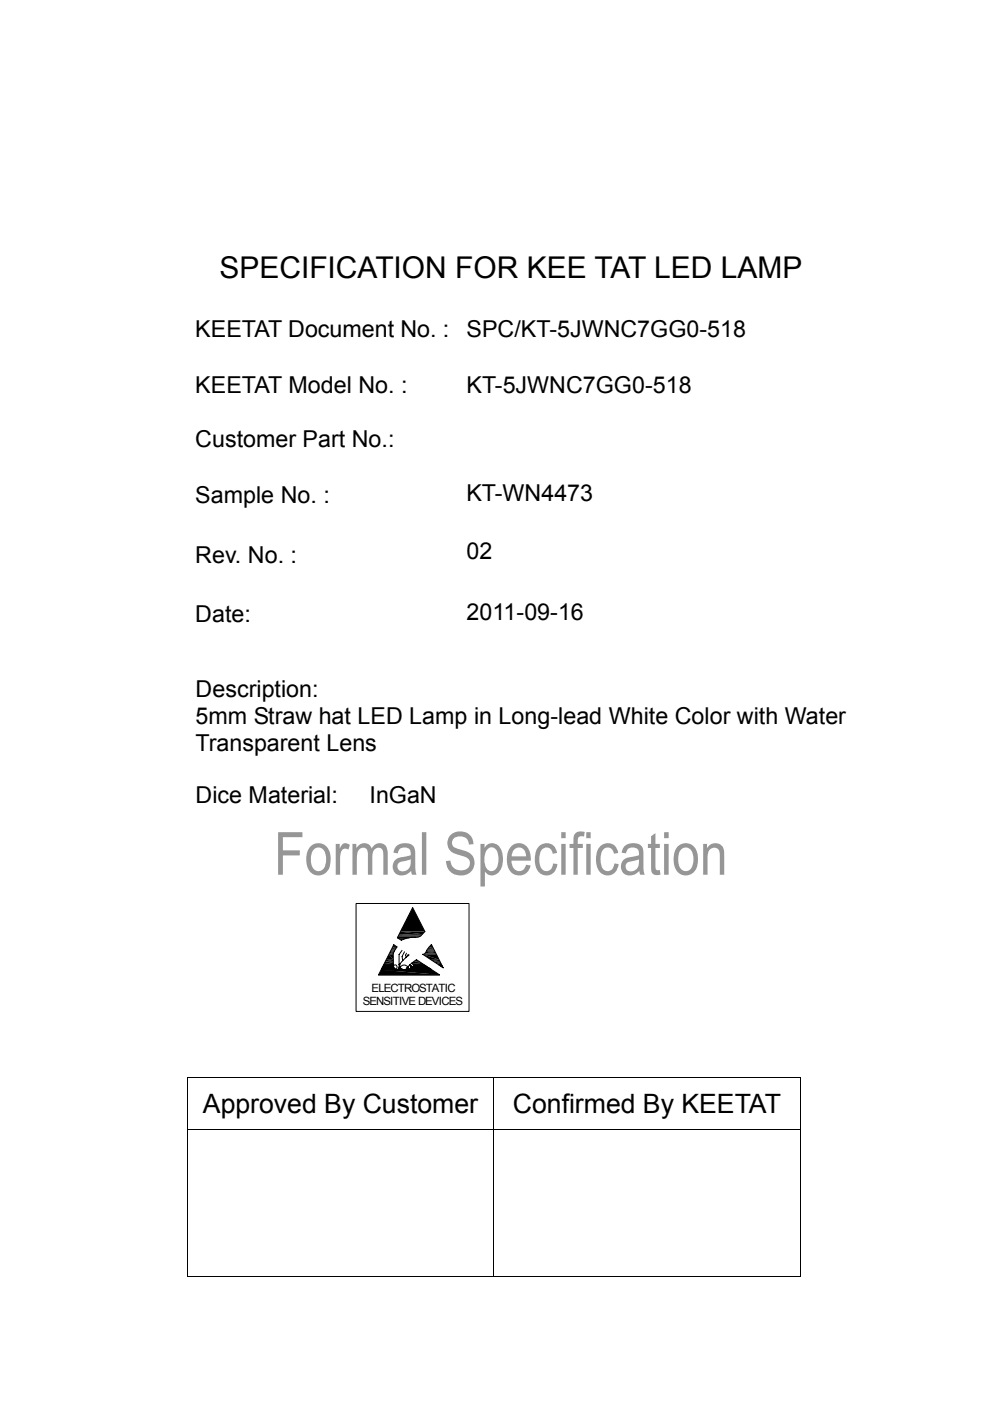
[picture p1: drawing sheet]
<svg xmlns="http://www.w3.org/2000/svg" width="210mm" height="297mm" viewBox="0 0 210 297" stroke-linecap="round" stroke-linejoin="round" font-family="sans-serif">
<path d="M39.6 228.3h.2v.2h-.2zM169.7 228.3h.1v.2h-.1zM169.7 270.6h.1v.1h-.1z" fill="#000"/>
<g fill="none" stroke="#000" stroke-width=".21">
<path d="M75.5 191.6h24v22.8h-24zM84.3 198.8h2.8M84.3 198.9h2.5M84.3 198.6h4.6M84.4 198.6h4.7M84.4 199h2M84.4 198.5h4.8M84.5 198.4h4.9M84.9 197.5h5.2M88.5 198.7h-4.2M88.8 198.7h-4.5M90.1 197.5l-.3 .4a1.86 1.86 0 0 1-2 .8l-1.5 .2-1.2 .5-.8-.6"/>
<path d="M90.1 197.5l-2.6-5.1-3.2 6.4M80.8 205.5h3.3M80.8 205.6h10.8M80.9 205.5h3M80.9 205.4h2.9M80.9 205.4h2.8M81 205.3h2.7M81 205.2h2.6M81 205.1l2.6 .1M81.1 205.1h2.4M81.1 205h2.4M81.2 205h2.3"/>
<path d="M81.2 204.9h2.3M81.2 204.8h2.3M81.3 204.7h2.2M81.3 204.6h2.2M81.4 204.5h2.1M81.4 204.6h2.1M83.5 204.8l-.1-2.6 .8-1.4-.7-.5-3.2 6.4h12.9l-4.9-3.2a5.5 5.5 0 0 0-2.2 2M83.5 204.7l.3-.1a.48 .48 0 0 1 .4 .7l-.3 .2M84.6 204.5v.3a.57 .57 0 0 1-.5 .8 .86 .86 0 0 1-.6-.8M84.8 204.4l-.2 .1M85.3 201.5l-.7 .9v2.1M85.5 205.6h.3"/>
<path d="M85.8 201.8l-.5 1 .1 .9M86 205.5h5.5M86.1 205.5h5.3M86.1 205.5l-.1 .1M86.2 202.1l-.2 .4 .1 .5M86.5 205a.94 .94 0 0 0-1.6 .1M86.6 205l.2 .5 .3-.2v-.2M86.6 202.3v.3M86.8 202.5l-.5 .4a4 4 0 0 0-1.5 1.8 .92 .92 0 0 0 .9 .9M86.9 204.6l.2 .5M87 205.4h4.4M87.1 205.4h4.2"/>
<path d="M87.1 205.1h3.7M87.1 205.3h4.1M87.1 205.1l3.9 .1M87.1 205.3h4M87.1 205.2h3.9M87.4 204.2l.4 .6-.1 .2h-.2l-.5-.5M87.5 204.5h2.4M87.6 204.5h2.4M87.6 204.6h2.4M87.6 204.6h2.5M87.7 204.7h2.5M87.7 205h3"/>
<path d="M87.7 204.8h2.7M87.7 205h2.9M87.8 204.9h2.8M87.8 204.8h2.7M89.7 202.3h2.9M89.8 202.3h2.7M90 202.2h2.5M90.1 202.1h2.4M91.5 200.3l2.5 4.9-4.3-2.9a1.01 1.01 0 0 0 .8-.8zM39.6 228.4h130.2M39.6 239.4h130.2M39.7 228.5v10.8"/>
<path d="M39.7 239.5v31.2M104.7 228.5v10.8M104.7 239.5v31.2M169.8 228.5v10.8M169.8 239.5v31.2M39.6 270.6h65M104.8 270.6h64.9"/>
</g>
<g fill="#000">
<path d="M84.4 198.9l1.4 .2h-1.1zM84.7 199.1l.5 .2zM84.7 199.1h1.1l-.6 .2zM84.9 197.5l4.7 .6h-5zM84.9 197.5h5.2l-.5 .6zM87.5 192.4l2.6 5.1h-5.2zM87.8 198.7h.4zM87.8 198.7h.5zM87.9 198.7h.3zM80.8 205.6l12.4 1.1h-12.9zM80.8 205.6h10.8l1.6 1.1zM81.6 204.2h1.9v.2z"/>
<path d="M81.7 203.8l1.8 .4h-1.9zM81.7 203.8h1.7l.1 .4zM81.9 203.5l1.5 .3h-1.7zM81.9 203.5h1.5v.3zM82.5 202.3l.9 1.2h-1.5zM82.5 202.3h.9v1.2zM82.5 202.3h.9zM82.5 202.2l.9 .1zM82.6 202.2h.8zM82.6 202.1l.8 .1h-.8zM82.6 202.1h.9zM82.8 201.8l.7 .3h-.9z"/>
<path d="M82.8 201.8h.8l-.1 .3zM82.9 201.6l.7 .2h-.8zM82.9 201.6h.8l-.1 .2zM82.9 201.5h.8zM82.9 201.5l.8 .1zM83 201.3l.7 .2h-.8zM83 201.3h.8l-.1 .2zM83.1 201.2l.7 .1h-.8zM83.1 201.2h.8l-.1 .1zM83.2 200.8l.7 .4h-.8zM83.2 200.8h1l-.3 .4zM83.3 200.8h.9z"/>
<path d="M83.5 200.3l.7 .5h-.9zM84.3 205.6h1.4zM84.1 205.6h1.6zM84.4 205.5h1zM84.3 205.6h1.2zM84.4 205.5l1.1 .1zM84.5 205.5h.8zM84.4 205.5h.9zM84.5 205.4l.8 .1zM84.5 205.4h.7zM84.5 205.4h.6zM84.5 205.3h.6z"/>
<path d="M84.5 205.3l.6 .1zM84.6 205.3h.4zM84.6 205.3h.5zM84.6 205.2h.4zM84.6 205.2l.4 .1zM84.6 205.1h.3zM84.6 205.1l.3 .1zM84.6 205.2h.3zM84.6 205h.3zM84.6 205l.3 .1zM84.6 204.9h.2zM84.6 204.9l.2 .1z"/>
<path d="M84.6 205h.2zM84.7 204.5h.1zM84.7 204.5l.1 .1zM84.7 204.6h.1zM84.7 204.6l.1 .1zM84.7 204.7h.1zM84.7 204.7l.1 .1zM84.7 204.8h.1zM84.7 204.8l.1 .1zM84.7 204.5l.1-.1zM86.2 205.4h.6zM86.2 205.4l.6 .1z"/>
<path d="M86.1 205.5h.8zM86.2 205.5h.7zM86.2 205.4h.5zM86.3 205.3h.4zM86.3 205.3l.4 .1zM86.3 205.3h.3zM86.3 205.2h.3zM86.3 205.2l.3 .1zM86.4 205.2h.2zM86.4 205.1l.2 .1zM86.4 205.1h.2zM86.5 205l.1 .1z"/>
<path d="M86.9 204.6l.2 .1zM87 204.7h.2zM87 204.7l.3 .1zM87 204.8h.3zM87 204.8l.4 .1zM87 204.9h.4zM87 204.9l.4 .1zM87.1 205h.3zM87.1 205h.4zM87.1 205l.5 .1zM87.8 203.8h1.1l.5 .4zM87.8 203.8l.5-.3 .6 .3z"/>
<path d="M89.7 202.3l3.4 1.2h-1.7zM89.7 202.3h2.9l.5 1.2zM90.4 201.6l1.9 .2h-1.9zM90.4 201.6h1.8l.1 .2zM90.5 201.5l1.7 .1zM90.5 201.5h1.6zM90.6 201.3l1.5 .2h-1.6zM90.6 201.3h1.5v.2zM90.7 201.2l1.4 .1h-1.5zM90.7 201.2h1.3l.1 .1zM91 200.8l1 .4h-1.3zM91 200.8h.8l.2 .4z"/>
<path d="M91 200.8h.8zM91.1 200.8h.7zM91.4 203.5l1.9 .3h-1.4zM91.4 203.5h1.7l.2 .3zM91.4 200.3l.4 .5h-.7zM91.4 200.3l.4 .5zM91.9 203.8l1.6 .4h-1zM91.9 203.8h1.4l.2 .4zM92.5 204.2l1.1 .2h-.7zM92.5 204.2h1l.1 .2zM92.9 204.4l.7 .1zM92.9 204.5h.8z"/>
<path d="M93 204.5l.7 .1zM93 204.6h.7zM93 204.6l.7 .1zM93.2 204.7h.6zM93.3 204.7l.5 .1zM93.4 204.8h.4zM93.5 204.8l.4 .1zM93.5 204.9h.4zM93.6 204.9l.3 .1zM93.6 205h.3zM93.7 205h.2zM93.8 205l.1 .1z"/>
<path d="M93.8 205.1h.1zM93.8 205.1h.2zM93.9 205.1h.1zM93.9 205.1l.1 .1z"/>
</g>
<path d="M84.5 198.2h5.1" fill="none" stroke="#000" stroke-width=".25"/>
<path d="M81.4 204.3h2.1M87.4 204.3h2.4M90.2 201.9h2.2" fill="none" stroke="#000" stroke-width=".28"/>
<path d="M87.4 204h2" fill="none" stroke="#000" stroke-width=".36"/>
<path d="M121.7 240.4h29.5v28h-29.5z" fill="#fff"/>
<g fill="#969696">
<path d="M59 176.4h5.1v1.1h-4.1v2.8h3.6v1.1h-3.6v4.1h-1z" fill-rule="evenodd"/>
<path d="M65.8 179.5a2.52 2.52 0 0 1 2.9-.5 2.52 2.52 0 0 1 1.4 2.5 3.6 3.6 0 0 1-1.5 3.9 2.56 2.56 0 0 1-3.6-2.6l.1-1.7 .2-.9zM66.6 180a3.6 3.6 0 0 0 0 4.3 1.52 1.52 0 0 0 1.7 .2 1.52 1.52 0 0 0 .8-1.4 2.74 2.74 0 0 0-1.2-3.4 1.32 1.32 0 0 0-1.3 .3z" fill-rule="evenodd"/>
<path d="M71.2 178.9h.9v1a1.27 1.27 0 0 1 .8-1.1 1.27 1.27 0 0 1 1.3 .3l-.3 1a1.02 1.02 0 0 0-1.1-.1 1.02 1.02 0 0 0-.6 1l-.1 4.5h-.9z" fill-rule="evenodd"/>
<path d="M74.8 178.9h.8v.9a1.74 1.74 0 0 1 1.6-1 1.74 1.74 0 0 1 1.6 1.1 1.79 1.79 0 0 1 2.2-1.1 1.79 1.79 0 0 1 1.2 2.2v4.5h-.9v-2.4a5.4 5.4 0 0 0-.3-3.1 1.23 1.23 0 0 0-1.4-.1 1.23 1.23 0 0 0-.6 1.3v4.3h-1v-1.9a8.6 8.6 0 0 0-.2-3.5 1.25 1.25 0 0 0-1.5-.2 1.25 1.25 0 0 0-.6 1.4v4.2h-.9z" fill-rule="evenodd"/>
<path d="M84 179.5a2.72 2.72 0 0 1 3.9 .2l.2 .9v3.9l.3 1h-1l-.2-.8a2.37 2.37 0 0 1-3.6 .1 2.04 2.04 0 0 1 1.8-3.1l1.7-.4a1.39 1.39 0 0 0-1.2-1.6 1.39 1.39 0 0 0-1.5 1.2l-.9-.1zM84.5 183a1.13 1.13 0 0 0 .1 1.5 1.13 1.13 0 0 0 1.5 .1 2.15 2.15 0 0 0 1-2.4l-2.1 .5z" fill-rule="evenodd"/>
<path d="M89.5 176.4h.9v9.1h-.9z" fill-rule="evenodd"/>
<path d="M95.6 177a2.85 2.85 0 0 1 3.1-.6 2.85 2.85 0 0 1 1.7 2.6l-.9 .1a1.87 1.87 0 0 0-1.6-1.8 1.87 1.87 0 0 0-2 1.1l.1 .9a6.4 6.4 0 0 0 3.1 1.3 2.69 2.69 0 0 1 1.3 3.4 2.69 2.69 0 0 1-3.3 1.6 2.87 2.87 0 0 1-2.5-3l.9-.1a2.19 2.19 0 0 0 1.7 2 2.19 2.19 0 0 0 2.4-1 1.45 1.45 0 0 0-1.3-1.9 5.5 5.5 0 0 1-3-1.5 2.5 2.5 0 0 1 .3-3.1z" fill-rule="evenodd"/>
<path d="M101.9 178.9h.9v.9a1.96 1.96 0 0 1 2-1 1.96 1.96 0 0 1 1.6 1.6 4.6 4.6 0 0 1-.9 4.8 1.75 1.75 0 0 1-2.7-.4v3.2h-.9zM103.5 180a3.6 3.6 0 0 0 .2 4.5 1.43 1.43 0 0 0 2-1.4 3.4 3.4 0 0 0-.9-3.3l-.2-.1a1.09 1.09 0 0 0-1.1 .3z" fill-rule="evenodd"/>
<path d="M108.5 179.4a2.39 2.39 0 0 1 2.5-.4 2.39 2.39 0 0 1 1.5 2l.1 1.5h-4.1a1.79 1.79 0 0 0 2.3 2.1l.4-.4 .4-.9 .9 .2a2.53 2.53 0 0 1-2.8 2.1 2.53 2.53 0 0 1-2.2-2.7v-1.3l.3-1.1zM109 180.2l-.3 .6-.2 .8h3.1a1.54 1.54 0 0 0-.7-1.6 1.54 1.54 0 0 0-1.7 0z" fill-rule="evenodd"/>
<path d="M114.4 179.4a2.24 2.24 0 0 1 2.3-.5 2.24 2.24 0 0 1 1.5 1.9l-1 .2a1.35 1.35 0 0 0-1.2-1.3 1.35 1.35 0 0 0-1.4 1.2 3.4 3.4 0 0 0 .7 3.7 1.42 1.42 0 0 0 2-1.5l.9 .1a2.35 2.35 0 0 1-2.2 2.4 2.35 2.35 0 0 1-2.5-2.2 4.6 4.6 0 0 1 .9-4z" fill-rule="evenodd"/>
<path d="M119 176.4h1v1.3h-1zM119 178.9h1v6.6h-1z" fill-rule="evenodd"/>
<path d="M122 176.7a1.96 1.96 0 0 1 2-.3l-.1 1a.93 .93 0 0 0-1.1 .1 .93 .93 0 0 0-.3 1v.4h1.1v.3v.6h-1.1v5.7h-.9v-5.7h-.8v-.9h.8a3.7 3.7 0 0 1 .4-2.2z" fill-rule="evenodd"/>
<path d="M124.4 176.4h.9v1.3h-.9zM124.4 178.9h.9v6.6h-.9z" fill-rule="evenodd"/>
<path d="M127.3 179.4a2.24 2.24 0 0 1 2.4-.5 2.24 2.24 0 0 1 1.4 1.9l-.9 .2a1.34 1.34 0 0 0-1.3-1.3 1.34 1.34 0 0 0-1.4 1.2 3.5 3.5 0 0 0 .8 3.7 1.43 1.43 0 0 0 2-1.5l.9 .1a2.35 2.35 0 0 1-2.2 2.4 2.35 2.35 0 0 1-2.5-2.2 4.6 4.6 0 0 1 .8-4z" fill-rule="evenodd"/>
<path d="M132.4 179.5a2.72 2.72 0 0 1 3.9 .2l.2 .9v3.9l.3 1h-1l-.2-.8a2.37 2.37 0 0 1-3.6 .1 2.04 2.04 0 0 1 1.9-3.1l1.6-.4a1.39 1.39 0 0 0-1.1-1.6 1.39 1.39 0 0 0-1.6 1.2l-1-.1zM132.9 183a1.13 1.13 0 0 0 .1 1.5 1.13 1.13 0 0 0 1.5 .1 2.13 2.13 0 0 0 1-2.4l-2.1 .5z" fill-rule="evenodd"/>
<path d="M138.1 177.3l.9-.7v2.3h1v.9h-1v3.8a.67 .67 0 0 0 .2 .8 .67 .67 0 0 0 .8 .1l.1 .9a1.35 1.35 0 0 1-1.5 0 1.35 1.35 0 0 1-.5-1.4v-4.2h-.7v-.9h.7z" fill-rule="evenodd"/>
<path d="M140.9 176.4h.9v1.3h-.9zM140.9 178.9h.9v6.6h-.9z" fill-rule="evenodd"/>
<path d="M143.7 179.5a2.53 2.53 0 0 1 2.9-.5 2.53 2.53 0 0 1 1.4 2.5 3.6 3.6 0 0 1-1.5 3.9 2.56 2.56 0 0 1-3.6-2.6l.1-1.7 .3-.9zM144.5 180a3.7 3.7 0 0 0 0 4.3 1.52 1.52 0 0 0 1.7 .2 1.52 1.52 0 0 0 .8-1.4 2.73 2.73 0 0 0-1.2-3.4 1.34 1.34 0 0 0-1.3 .3z" fill-rule="evenodd"/>
<path d="M149.1 178.9h.9v1a1.93 1.93 0 0 1 2.3-1.1 1.93 1.93 0 0 1 1.3 2.3v4.4h-.9v-2a6.1 6.1 0 0 0-.4-3.4 1.39 1.39 0 0 0-1.6-.2 1.39 1.39 0 0 0-.6 1.5v4.1h-1z" fill-rule="evenodd"/>
</g>
<text font-size="6.3" x="46.5" y="59">SPECIFICATION FOR KEE TAT LED LAMP</text>
<g font-size="5.7">
<text x="43.1" y="235.9">Approved By Customer</text>
<text x="108.8" y="235.9">Confirmed By KEETAT</text>
</g>
<g font-size="4.9">
<text x="41.4" y="71.4">KEETAT Document No. :</text>
<text x="99" y="71.4">SPC/KT-5JWNC7GG0-518</text>
<text x="41.4" y="83.4">KEETAT Model No. :</text>
<text x="99" y="83.4">KT-5JWNC7GG0-518</text>
<text x="41.4" y="94.8">Customer Part No.:</text>
<text x="41.4" y="106.7">Sample No. :</text>
<text x="98.9" y="106.1">KT-WN4473</text>
<text x="41.4" y="119.3">Rev. No. :</text>
<text x="98.9" y="118.6">02</text>
<text x="41.4" y="131.9">Date:</text>
<text x="98.9" y="131.4">2011-09-16</text>
<text x="41.5" y="147.8">Description:</text>
<text x="41.5" y="153.5">5mm Straw hat LED Lamp in Long-lead White Color with Water</text>
<text x="41.5" y="159.2">Transparent Lens</text>
<text x="41.5" y="170.2">Dice Material:</text>
<text x="78.4" y="170.2">InGaN</text>
</g>
<g font-size="2.4">
<text x="76.9" y="213.1">SENSITIVE DEVICES</text>
<text x="78.8" y="210.2">ELECTROSTATIC</text>
</g>
</svg>
